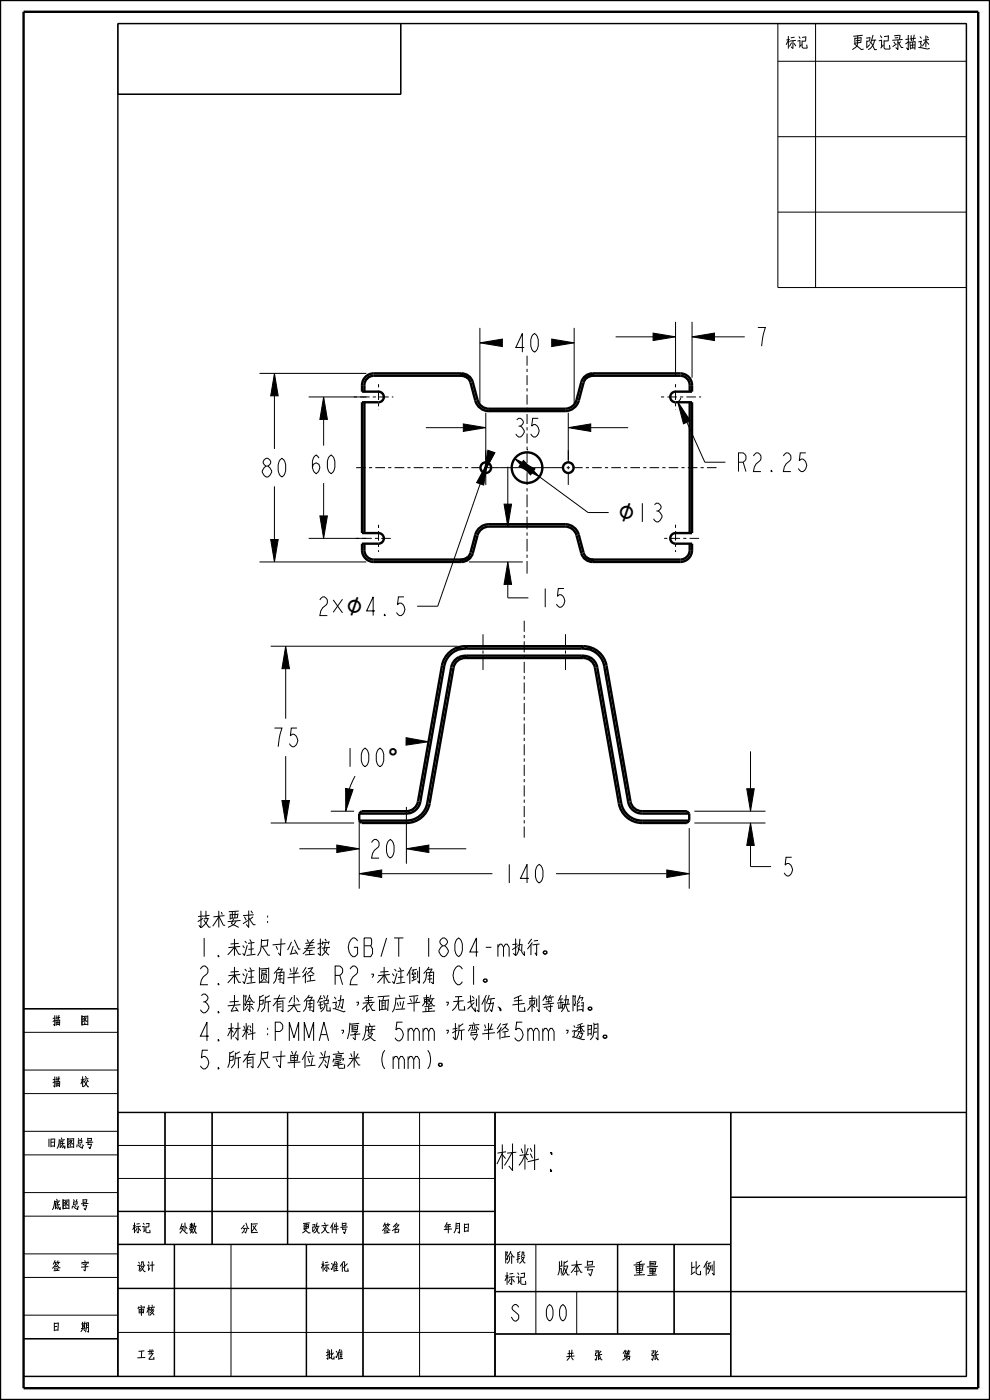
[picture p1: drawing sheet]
<svg xmlns="http://www.w3.org/2000/svg" width="210mm" height="297mm" viewBox="0 0 210 297" stroke-linecap="round" stroke-linejoin="round" font-family="sans-serif">
<g fill="#000">
<path d="M58.2 79.2l.8 4.8h-1.6zM101.8 72.7l4.8-.8v1.6zM117 71.9l4.8 .8-4.8 .8zM138.5 70.7l4.8 .8-4.8 .8zM146.8 71.5l4.8-.8v1.6zM68.6 84.2l.8 4.8h-1.5zM98.3 89.9l4.7 .8-4.7 .8zM103.4 98.1l-.8 4.8-1.5-.5zM109.2 97.3l4.3 2.2-1 1.2zM120.5 90.7l4.8-.8v1.6zM143.8 85.2l2.6 4.1-1.4 .6zM57.4 114.4h1.6l-.8 4.8z"/>
<path d="M67.9 109.4h1.5l-.8 4.8zM103.5 95.5l1.5 .5-2.3 4.3zM106.9 106.9h1.6l-.8 4.8zM107.7 119.2l.8 4.8h-1.6zM111 97.7l3.4 3.4-4.3-2.1zM60.6 137.1l.8 4.8h-1.6zM86.1 156.5l4.8 .9-4.8 .7zM59.8 169.8h1.6l-.8 4.8zM73.3 167.3l1.6 .2-1.6 4.6zM158.4 167.3h1.6l-.8 4.8zM159.2 174.6l.8 4.8h-1.6zM76.2 185.3l4.8-.7v1.5z"/>
<path d="M71.4 179.3l4.8 .8-4.8 .8zM86.2 180.1l4.8-.8v1.6zM141.4 184.6l4.8 .7-4.8 .8z"/>
</g>
<g fill="none" stroke="#000" stroke-width=".21">
<path d="M25 5h60v15h-60zM165 5h40v56h-40zM165 13h40M173 5v56M165 29h40M165 45h40M55 79.2h22.7M58.2 79.2l.8 4.8h-1.6zM101.8 72.7l4.8-.8v1.6zM101.8 69.6v15.8M106.6 72.7h.1M117 72.7h.1"/>
<path d="M117 71.9l4.8 .8-4.8 .8zM121.8 69.6v15.9M130.6 71.5h7.9M138.5 70.7l4.8 .8-4.8 .8zM143.3 68.3v11.6M146.8 71.5l4.8-.8v1.6zM146.8 68.3v11.8M151.6 71.5h6.4M58.2 84v11.2M65.5 84.2h12.2M68.6 84.2l.8 4.8h-1.5zM68.6 89v5.5"/>
<path d="M90.3 90.7h8M98.3 89.9l4.7 .8-4.7 .8zM102.4 98.3a1.12 1.12 0 0 1 1.8 .9M103 87.6v10M103.4 98.1l-.8 4.8-1.5-.5zM103.5 95.5l1.5 .5-2.3 4.3zM107.7 99v7.9M109.2 97.3l4.3 2.2-1 1.2zM111 97.7l3.4 3.4-4.3-2.1zM115 99.2a3.2 3.2 0 0 1-1.7 2.9M120.5 90.7l4.8-.8v1.6zM120.5 87.6v10"/>
<path d="M125.3 90.7h7.9M143.8 85.2l2.6 4.1-1.4 .6zM144.4 84.4a1.13 1.13 0 0 1-1.1 .9M145.7 89.6l3.8 8.5h4.4M170.9 96.1h-1.2l-.2 1.6 .4-.3a1.27 1.27 0 0 1 1 2l-.6 .6h-.4l-.6-.6M55 119.2h22.7M57.4 114.4h1.6l-.8 4.8zM58.2 103.2v11.2M65.5 114.2h12.2M67.9 109.4h1.5l-.8 4.8zM68.6 102.5v6.9M99.5 119.2h11.4"/>
<path d="M101.9 102.6l-9.1 26h-4.3M106.9 106.9h1.6l-.8 4.8zM107.7 119.2l.8 4.8h-1.6zM114.4 101.1l10.3 7.6h4.4M57.4 137.1h39.7M60.6 137.1l.8 4.8h-1.6zM107.7 124v2.8h4.4M60.6 141.9v10.6M86.1 156.5l4.8 .9-4.8 .7zM159.2 159.4v7.9M57.4 174.6h17.7M59.8 169.8h1.6l-.8 4.8z"/>
<path d="M60.6 160.4v9.4M70.2 172.1h4.9M71.4 179.3l4.8 .8-4.8 .8zM73.3 167.3l1.6 .2-1.6 4.6zM75.3 164.7l-1.2 2.7M76.2 174.1v14.4M86.2 171.2v12M146.2 175.7v12.8M147.3 174.6h15.1M147.3 172.1h15.1M158.4 167.3h1.6l-.8 4.8zM159.2 174.6l.8 4.8h-1.6z"/>
<path d="M159.2 179.4v4.4h4.4M63.5 180.1h7.9M76.2 185.3l4.8-.7v1.5zM81 185.3h23.5M86.2 180.1l4.8-.8v1.6zM91 180.1h7.9M117.9 185.3h23.5M141.4 184.6l4.8 .7-4.8 .8zM5 219h20M5 232h20M5 227h20M25 236h180v56h-200v-78h20v78"/>
<path d="M35 236v28M45 236v28M61 236v28M77 236v56M89 236v56M105 236v56M155 236v56M5 258h20M5 253h20M5 245h20M5 240h20M25 257h80"/>
<path d="M25 250h80M25 243h80M155 254h50M5 279h20M5 271h20M5 266h20M25 273.3h80M25 264h130M37 264v28M49 264v28M65 264v28M105 274h100"/>
<path d="M113.7 264v19M122.3 274v9M131 264v19M143 264v19M5 284h20M25 282.7h80M105 283h50"/>
</g>
<g fill="none" stroke="#000" stroke-width=".51">
<path d="M0 0h210v297h-210zM5 2.5h202.5v292h-202.5zM97.9 79.2h-18.6a2.5 2.5 0 0 0-2.5 2.5v1.4h3.5a1.13 1.13 0 0 1 1.1 1.1 1.13 1.13 0 0 1-1.1 1.1h-3.5v27.8h3.5a1.13 1.13 0 0 1 1.1 1.1 1.13 1.13 0 0 1-1.1 1.1h-3.5a3.4 3.4 0 0 0 .9 3.4l1 .4 .6 .1h18.6M97.9 79.2a2.5 2.5 0 0 1 2.4 1.9l1 3.8a2.5 2.5 0 0 0 2.4 1.8h16.2a2.5 2.5 0 0 0 2.4-1.8l1-3.8a2.5 2.5 0 0 1 2.4-1.9M97.9 79.2l-.2 .5 .8 .2 .8 .4M97.9 79.2l.2 .5M98.1 79.7h-18.8a2 2 0 0 0-2 2v1.4M98.1 79.7l.6 .1 .6 .5M99.6 79.9l-.3 .4M124 79.9l.3 .4M125.5 79.7h18.8a2 2 0 0 1 2 2v1.4M125.5 79.7l-.6 .1-.6 .5"/>
<path d="M125.7 79.2h18.6a2.5 2.5 0 0 1 2.5 2.5v1.4h-3.5a1.13 1.13 0 0 0-1.1 1.1 1.13 1.13 0 0 0 1.1 1.1h3.5v27.8h-3.5a1.13 1.13 0 0 0-1.1 1.1 1.13 1.13 0 0 0 1.1 1.1h3.5a3.4 3.4 0 0 1-.9 3.4l-1 .4-.6 .1h-18.6M125.7 79.2l.2 .5-.9 .2-.7 .4M125.7 79.2l-.2 .5M77.3 85.3v27.8M99.3 80.3l.5 .9 1 3.8a3 3 0 0 0 2.9 2.2h16.2a3 3 0 0 0 2.9-2.2l1-3.8 .5-.9M146.3 85.3v27.8M77.3 115.3a2.81 2.81 0 0 0 1 3.1l1 .3h18.8M97.9 119.2a2.5 2.5 0 0 0 2.4-1.8l1-3.8a2.5 2.5 0 0 1 2.4-1.9h16.2a2.5 2.5 0 0 1 2.4 1.9l1 3.8a2.5 2.5 0 0 0 2.4 1.8M98.1 118.7l-.2 .5M99.3 118.2l.5-1 1-3.8a3 3 0 0 1 2.9-2.2h16.2a3 3 0 0 1 2.9 2.2l1 3.8 .5 1M99.3 118.2l-.6 .4-.6 .1M99.3 118.2l-.8 .4-.8 .1 .2 .5"/>
<path d="M99.3 118.2l.3 .3M124.3 118.2l.6 .4 .6 .1M124.3 118.2l.7 .4 .9 .1-.2 .5M124.3 118.2l-.3 .3M125.5 118.7l.2 .5M146.3 115.3a2.81 2.81 0 0 1-1 3.1l-1 .3h-18.8M97.1 137.3l.2 .5M97.3 137.8a4.5 4.5 0 0 0-3.1 3.5l-5 28.8a3 3 0 0 1-3 2.5h-10M97.3 139.4l-1.1 .9-.5 1.3-5.1 28.8a4.5 4.5 0 0 1-4.4 3.7h-10M97.3 139.4l.2 .5M98.7 139.6a2.5 2.5 0 0 0-2.5 2.1l-5.1 28.8a5 5 0 0 1-4.9 4.1h-9.5l-.5-.5M98.7 137.1a5 5 0 0 0-5 4.1l-5 28.8a2.5 2.5 0 0 1-2.5 2.1h-9.5l-.5 .5"/>
<path d="M98.7 137.1l.3 .5M98.7 139.6h25M98.7 137.1h25M99 139.1l-1.7 .3M99 137.6l-1.7 .2M99 139.1l-.3 .5M99 139.1h24.4M99 137.6h24.4M123.4 139.1l1.7 .3M123.4 137.6l1.7 .2M123.4 139.1l.3 .5M123.7 139.6a2.5 2.5 0 0 1 2.5 2.1l5.1 28.8a5 5 0 0 0 4.9 4.1h9.5l.5-.5"/>
<path d="M123.7 137.1a5 5 0 0 1 5 4.1l5 28.8a2.5 2.5 0 0 0 2.5 2.1h9.5l.5 .5M123.7 137.1l-.3 .5M125.1 137.8a4.5 4.5 0 0 1 3.1 3.5l5 28.8a3 3 0 0 0 3 2.5h10M125.1 139.4l1.1 .9 .5 1.3 5.1 28.8a4.5 4.5 0 0 0 4.4 3.7h10M125.1 139.4l-.2 .5M125.3 137.3l-.2 .5M76.2 172.6v1.5M146.2 172.6v1.5"/>
</g>
<g fill="none" stroke="#000" stroke-width=".3">
<path d="M85 5v15h-60M5 214h20M25 236h180M35 236v28M45 236v28M61 236v28M77 236v56M105 236v56M155 236v56M25 257h80M155 254h50M25 273.3h80"/>
<path d="M25 264h130M37 264v28M65 264v28M105 274h100M131 264v19M143 264v19M5 292h200v-287h-180v287M5 284h20M105 283h50"/>
</g>
<path d="M75 84.2h8.4M80.3 81.5v5.4M140.2 84.2h8.5M143.3 81.5v5.4M75.5 114.2h7.4M80.3 111.3v5.8M140.9 114.2h7.6M143.3 111.3v5.8" fill="none" stroke="#000" stroke-width=".21" stroke-dasharray=".7 .7 2 .7" stroke-linecap="butt"/>
<!-- layer: 02___PRT_ALL_AXES -->
<g fill="none" stroke="#000" stroke-width=".21">
<path d="M111.8 75.5v2.1M111.8 78.2v.7M111.8 79.6v2.1M75.5 99.2h2.1M78.3 99.2h.6M79.6 99.2h2.1M82.3 99.2h.7M83.7 99.2h2M86.4 99.2h.7M87.8 99.2h2M90.5 99.2h.7M91.8 99.2h2.1"/>
<path d="M94.6 99.2h.6M95.9 99.2h2.1M98.6 99.2h.7M100 99.2h2M102.7 99.2h8.1M103 95.5v2.7M103 98.9v.6M111.5 99.2h.6M111.8 95.4h.1M111.8 82.4v.6M111.8 83.7v2.1M111.8 86.5v.7"/>
<path d="M111.8 87.8v2.2M111.8 90.6v.7M111.8 92v2.1M111.8 94.7v.7M111.8 96.1v2.1M111.8 98.9v.6M112.8 99.2h6.7M120.2 99.2h.7M120.5 95.5v2.7M120.5 98.9v.6M121.6 99.2h2M124.3 99.2h.6"/>
<path d="M125.6 99.2h2M128.3 99.2h.7M129.7 99.2h2M132.4 99.2h.7M133.7 99.2h2.1M136.4 99.2h.7M137.8 99.2h2M140.5 99.2h.7M141.8 99.2h2.1M144.6 99.2h.6M145.9 99.2h2M148.6 99.2h.7"/>
<path d="M150 99.2h2M103 100.2v2.7M111.8 100.2v2.7M111.8 103.6v.6M111.8 104.9v2.7M111.8 108.3v.6M111.8 109.6v2.7M111.8 113v.6M111.8 114.3v2.7M111.8 117.7v.6M111.8 119v2.7M120.5 100.2v2.7"/>
<path d="M102.5 134.5v2.8M102.5 138v.7M102.5 139.3v2.8M111.2 131.7v2.3M111.2 134.7v.7M111.2 136.1v2.3M111.2 139.1v.6M120 134.5v2.8M120 138v.7M120 139.3v2.8M111.2 140.4v2.4M111.2 143.4v.7"/>
<path d="M111.2 144.8v2.3M111.2 147.8v.7M111.2 149.1v2.4M111.2 152.2v.6M111.2 153.5v2.4M111.2 156.5v.7M111.2 157.9v2.3M111.2 160.9v.7M111.2 162.2v2.4M111.2 165.3v.6M111.2 166.6v2.4M111.2 169.6v.7"/>
<path d="M111.2 171v2.3M111.2 174v.7M111.2 175.3v2.4"/>
</g>
<g fill="none" stroke="#000" stroke-width=".51">
<circle cx="103" cy="99.2" r="1.13"/>
<circle cx="111.8" cy="99.2" r="3.3"/>
<circle cx="120.5" cy="99.2" r="1.13"/>
</g>
<text font-size="7.8" x="105.1" y="248.5">材料:</text>
<text font-size="6" x="131.1" y="110.7">⌀</text>
<g font-size="5.2">
<text x="108.6" y="74.7">40</text>
<text x="160" y="73.4">7</text>
<text x="108.6" y="92.7">35</text>
<text x="55" y="101.2">80</text>
<text x="65.5" y="100.5">60</text>
<text x="155.9" y="100">R2.25</text>
<text x="134.7" y="110.7">13</text>
<text x="67.1" y="130.6">2× 4.5</text>
<text x="114.1" y="128.8">15</text>
<text x="57.4" y="158.4">75</text>
<text x="72.7" y="162.7">100</text>
<text x="78" y="182">20</text>
<text x="165.5" y="185.8">5</text>
<text x="106.4" y="187.3">140</text>
<text x="41.7" y="197">技术要求：</text>
<text x="41.7" y="203">1.未注尺寸公差按 GB/T 1804-m执行。</text>
<text x="41.7" y="208.9">2.未注圆角半径 R2，未注倒角 C1。</text>
<text x="41.7" y="214.9">3.去除所有尖角锐边，表面应平整，无划伤、毛刺等缺陷。</text>
<text x="41.7" y="220.8">4.材料：PMMA，厚度 5mm，折弯半径5mm，透明。</text>
<text x="41.7" y="226.8">5.所有尺寸单位为毫米 (mm)。</text>
</g>
<g font-size="4.6">
<text x="175.3" y="10.8">更改记录描述</text>
<text x="115.5" y="270.8">版本号</text>
<text x="132.4" y="270.8">重量</text>
<text x="144.4" y="270.8">比例</text>
<text x="108.2" y="280.3">S</text>
<text x="115.7" y="280.3">00</text>
</g>
<g font-size="3.9">
<text x="165.1" y="10.5">标记</text>
<text x="105.4" y="268.3">阶段</text>
<text x="105.4" y="272.8">标记</text>
</g>
<g font-size="3.3">
<text x="10.1" y="217.8">描</text>
<text x="16.6" y="217.8">图</text>
<text x="10.1" y="230.8">描</text>
<text x="16.6" y="230.8">校</text>
<text x="6.9" y="243.8">旧底图总号</text>
<text x="8.5" y="256.8">底图总号</text>
<text x="26.8" y="261.8">标记</text>
<text x="36.7" y="261.8">处数</text>
<text x="49.7" y="261.8">分区</text>
<text x="60.9" y="261.8">更改文件号</text>
<text x="79.8" y="261.8">签名</text>
<text x="92.1" y="261.8">年月日</text>
<text x="10.1" y="269.8">签</text>
<text x="16.6" y="269.8">字</text>
<text x="27.8" y="269.9">设计</text>
<text x="66.1" y="269.9">标准化</text>
<text x="27.8" y="279.3">审核</text>
<text x="10.1" y="282.8">日</text>
<text x="16.6" y="282.8">期</text>
<text x="27.8" y="288.6">工艺</text>
<text x="67.7" y="288.6">批准</text>
<text x="118.6" y="288.8">共</text>
<text x="125.1" y="288.8">张</text>
<text x="131.6" y="288.8">第</text>
<text x="138.1" y="288.8">张</text>
</g>
</svg>
